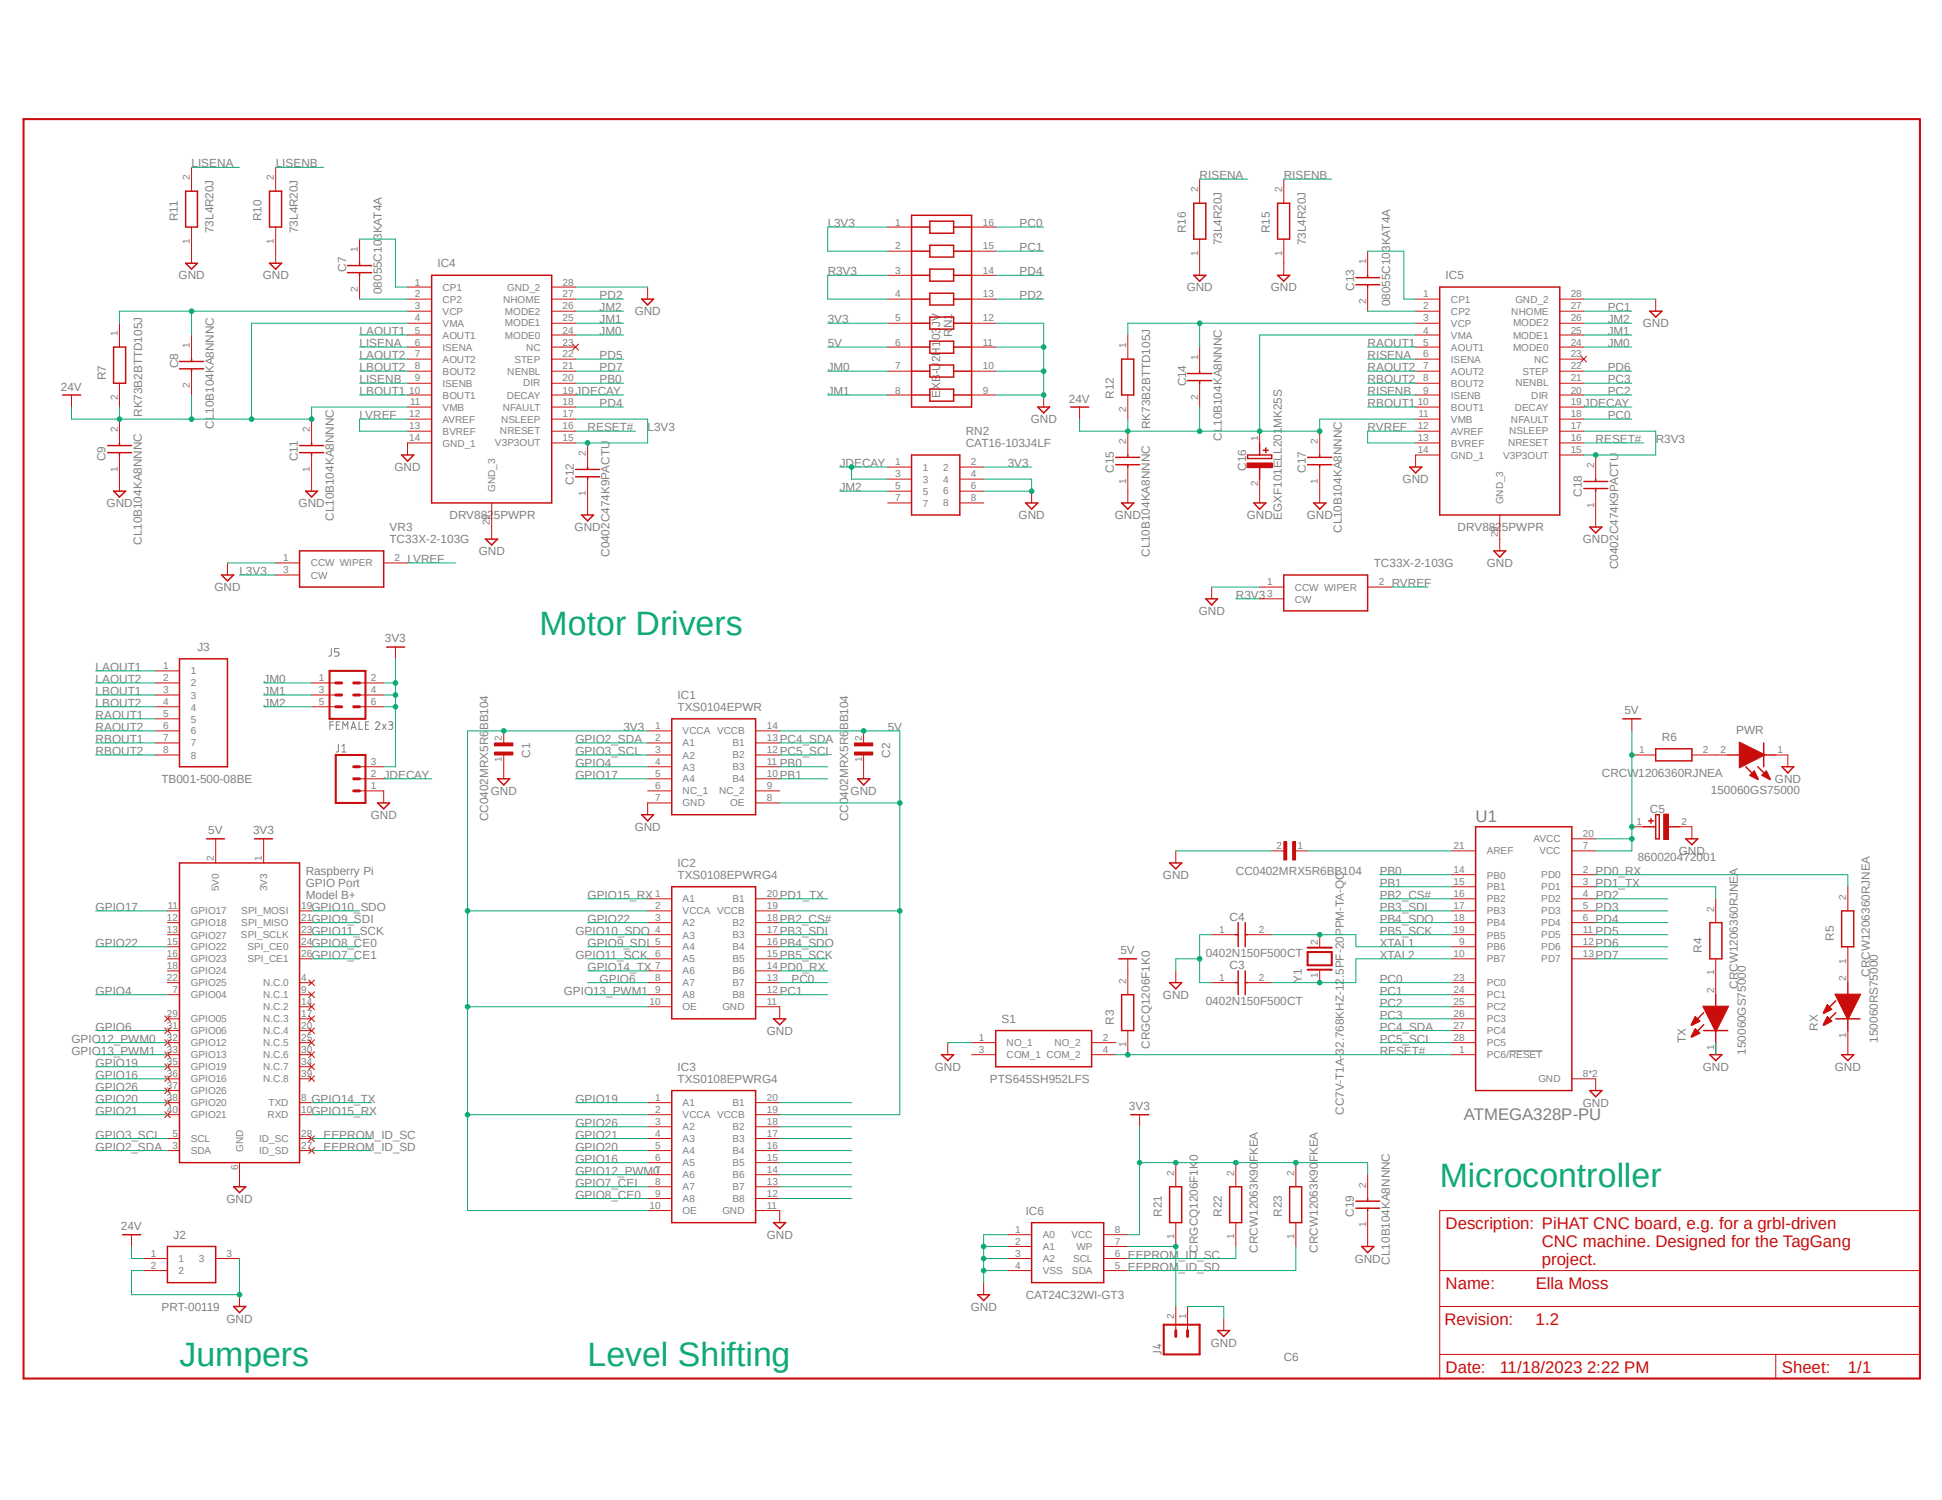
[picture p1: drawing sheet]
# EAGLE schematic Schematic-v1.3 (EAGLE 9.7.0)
DESCRIPTION: Test Description

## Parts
C1  CC0402MRX5R6BB104  [CAPC1005X55N]
C2  CC0402MRX5R6BB104  [CAPC1005X55N]
C3  0402N150F500CT  [CAPC1005X55N]
C4  0402N150F500CT  [CAPC1005X55N]
C5  860020472001  [CAPPRD200W52D500H1250]
C6  CC0402MRX5R6BB104  [CAPC1005X55N]
C7  08055C103KAT4A  [CAPC2012X94N]
C8  CL10B104KA8NNNC  [CAPC1608X90N]
C9  CL10B104KA8NNNC  [CAPC1608X90N]
C11  CL10B104KA8NNNC  [CAPC1608X90N]
C12  C0402C474K9PACTU  [CAPC1005X55N]
C13  08055C103KAT4A  [CAPC2012X94N]
C14  CL10B104KA8NNNC  [CAPC1608X90N]
C15  CL10B104KA8NNNC  [CAPC1608X90N]
C16  EGXF101ELL201MK25S  [CAPPRD500W60D1275H2650]
C17  CL10B104KA8NNNC  [CAPC1608X90N]
C18  C0402C474K9PACTU  [CAPC1005X55N]
C19  CL10B104KA8NNNC  [CAPC1608X90N]
IC1  TXS0104EPWR  [SOP65P640X120-14N]
IC2  TXS0108EPWRG4  [SOP65P640X120-20N]
IC3  TXS0108EPWRG4  [SOP65P640X120-20N]
IC4  DRV8825PWPR  [SOP65P640X120-29N]
IC5  DRV8825PWPR  [SOP65P640X120-29N]
IC6  CAT24C32WI-GT3  [SOIC127P600X175-8N]
J1  CONN_03  [1X03]
J2  PRT-00119  [PRT00119]
J3  TB001-500-08BE  [TB00150008BE]
J4  CONN_02  [1X02]
J5  FEMALE 2x3  CONN_03X2FEMALE  [2X3]
PWR  150060GS75000  [LEDC1608X80N]
R3  CRGCQ1206F1K0  [RESC3116X65N]
R4  CRCW1206360RJNEA  [RESC3216X60N]
R5  CRCW1206360RJNEA  [RESC3216X60N]
R6  CRCW1206360RJNEA  [RESC3216X60N]
R7  RK73B2BTTD105J  [RESC3216X70N]
R10  73L4R20J  [RESC3216X70N]
R11  73L4R20J  [RESC3216X70N]
R12  RK73B2BTTD105J  [RESC3216X70N]
R15  73L4R20J  [RESC3216X70N]
R16  73L4R20J  [RESC3216X70N]
R21  CRGCQ1206F1K0  [RESC3116X65N]
R22  CRCW12063K90FKEA  [RESC3216X60N]
R23  CRCW12063K90FKEA  [RESC3216X60N]
RN1  EXB-U2H103JV  [EXBU2H]
RN2  CAT16-103J4LF  [CAPCAV80P155X320X60-8L]
RX  150060RS75000  [LEDC1608X80N]
S1  PTS645SH952LFS  [PTS645SH952LFS]
TX  150060GS75000  [LEDC1608X80N]
U1  ATMEGA328P-PU  [DIP794W46P254L2967H457Q28B]
VR3  TC33X-2-103G  [TC33X2503E]
VR4  TC33X-2-103G  [TC33X2503E]
X1  RASPI_BOARD_B+_HD  [RASPI_BOARD_B+HAT_DF]
Y1  CC7V-T1A-32.768KHZ-12.5PF-20PPM-TA-QC  [XTAL_CC7V-T1A-32.768KHZ-12.5PF-20PPM-TA-QC]

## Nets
3V3: C1.2 C19.2 IC1.1(VCCA) IC2.2(VCCA) IC2.10(OE) IC3.2(VCCA) IC3.10(OE) IC6.8(VCC) J1.3 J5.2 J5.4 J5.6 R21.2 R22.2 R23.2 RN1.5 RN2.2 X1.1(3V3)
5V: C2.2 C5.1(+) IC1.8(OE) IC1.14(VCCB) IC2.19(VCCB) IC3.19(VCCB) R3.2 R6.1 RN1.6 U1.7(VCC) U1.20(AVCC) X1.2(5V0)
24V: C8.2 C9.2 C11.2 C14.2 C15.2 C16.1(+) C17.2 IC4.4(VMA) IC4.11(VMB) IC5.4(VMA) IC5.11(VMB) J2.1 R7.2 R12.2
EEPROM_ID_SC: IC6.6(SCL) R22.1 X1.28(ID_SC)
EEPROM_ID_SD: IC6.5(SDA) R23.1 X1.27(ID_SD)
GND: C1.1 C2.1 C3.1 C4.1 C5.2(-) C6.2 C9.1 C11.1 C12.1 C15.1 C16.2(-) C17.1 C18.1 C19.1 IC1.7(GND) IC2.11(GND) IC3.11(GND) IC4.14(GND_1) IC4.28(GND_2) IC4.29(GND_3) IC5.14(GND_1) IC5.28(GND_2) IC5.29(GND_3) IC6.1(A0) IC6.2(A1) IC6.3(A2) IC6.4(VSS) J1.1 J2.2 J2.3 J4.1 PWR.1(K) R10.1 R11.1 R15.1 R16.1 RN1.9 RN1.10 RN1.11 RN1.12 RN2.4 RN2.6 RX.1(K) S1.1(NO_1) TX.1(K) U1.8(GND) U1.22(GND) VR3.1(CCW) VR4.1(CCW) X1.6(GND)
GPIO2_SDA: IC1.2(A1) X1.3(SDA)
GPIO3_SCL: IC1.3(A2) X1.5(SCL)
GPIO4: IC1.4(A3) X1.7(GPIO04)
GPIO6: IC2.8(A7) X1.31(GPIO06)
GPIO7_CE1: X1.26(SPI_CE1)
GPIO7_CEI: IC3.8(A7)
GPIO8_CE0: IC3.9(A8) X1.24(SPI_CE0)
GPIO9_SDI: IC2.5(A4) X1.21(SPI_MISO)
GPIO10_SDO: IC2.4(A3) X1.19(SPI_MOSI)
GPIO11_SCK: IC2.6(A5) X1.23(SPI_SCLK)
GPIO12_PWM0: IC3.7(A6) X1.32(GPIO12)
GPIO13_PWM1: IC2.9(A8) X1.33(GPIO13)
GPIO14_TX: IC2.7(A6) X1.8(TXD)
GPIO15_RX: IC2.1(A1) X1.10(RXD)
GPIO16: IC3.6(A5) X1.36(GPIO16)
GPIO17: IC1.5(A4) X1.11(GPIO17)
GPIO19: IC3.1(A1) X1.35(GPIO19)
GPIO20: IC3.5(A4) X1.38(GPIO20)
GPIO21: IC3.4(A3) X1.40(GPIO21)
GPIO22: IC2.3(A2) X1.15(GPIO22)
GPIO26: IC3.3(A2) X1.37(GPIO26)
JDECAY: IC4.19(DECAY) IC5.19(DECAY) J1.2 RN2.1 RN2.3
JM0: IC4.24(MODE0) IC5.24(MODE0) J5.1 RN1.7
JM1: IC4.25(MODE1) IC5.25(MODE1) J5.3 RN1.8
JM2: IC4.26(MODE2) IC5.26(MODE2) J5.5 RN2.5
L3V3: C12.2 IC4.15(V3P3OUT) IC4.17(NSLEEP) RN1.1 RN1.2 VR3.3(CW)
LAOUT1: IC4.5(AOUT1) J3.1
LAOUT2: IC4.7(AOUT2) J3.2
LBOUT1: IC4.10(BOUT1) J3.3
LBOUT2: IC4.8(BOUT2) J3.4
LISENA: IC4.6(ISENA) R11.2
LISENB: IC4.9(ISENB) R10.2
LVREF: IC4.12(AVREF) IC4.13(BVREF) VR3.2(WIPER)
N$1: C13.1 IC5.1(CP1)
N$2: R5.1 RX.2(A)
N$3: PWR.2(A) R6.2
N$4: C6.1 U1.21(AREF)
N$5: C7.1 IC4.1(CP1)
N$6: C7.2 IC4.2(CP2)
N$7: C13.2 IC5.2(CP2)
N$8: C8.1 IC4.3(VCP) R7.1
N$9: C14.1 IC5.3(VCP) R12.1
N$10: R4.1 TX.2(A)
N$11: IC6.7(WP) J4.2 R21.1
N$12: IC3.12(B8)
N$13: IC3.13(B7)
N$14: IC3.14(B6)
N$15: IC3.15(B5)
N$16: IC3.16(B4)
N$17: IC3.17(B3)
N$18: IC3.18(B2)
N$19: IC3.20(B1)
PB0: IC1.11(B3) IC4.20(DIR) U1.14(PB0)
PB1: IC1.10(B4) U1.15(PB1)
PB2_CS#: IC2.18(B2) U1.16(PB2)
PB3_SDI: IC2.17(B3) U1.17(PB3)
PB4_SDO: IC2.16(B4) U1.18(PB4)
PB5_SCK: IC2.15(B5) U1.19(PB5)
PC0: IC2.13(B7) IC5.18(NFAULT) RN1.16 U1.23(PC0)
PC1: IC2.12(B8) IC5.27(NHOME) RN1.15 U1.24(PC1)
PC2: IC5.20(DIR) U1.25(PC2)
PC3: IC5.21(NENBL) U1.26(PC3)
PC4_SDA: IC1.13(B1) U1.27(PC4)
PC5_SCL: IC1.12(B2) U1.28(PC5)
PD0_RX: IC2.14(B6) R5.2 U1.2(PD0)
PD1_TX: IC2.20(B1) R4.2 U1.3(PD1)
PD2: IC4.27(NHOME) RN1.13 U1.4(PD2)
PD3: U1.5(PD3)
PD4: IC4.18(NFAULT) IC4.22(STEP) RN1.14 U1.6(PD4)
PD5: U1.11(PD5)
PD6: IC5.22(STEP) U1.12(PD6)
PD7: IC4.21(NENBL) U1.13(PD7)
R3V3: C18.2 IC5.15(V3P3OUT) IC5.17(NSLEEP) RN1.3 RN1.4 VR4.3(CW)
RAOUT1: IC5.5(AOUT1) J3.5
RAOUT2: IC5.7(AOUT2) J3.6
RBOUT1: IC5.10(BOUT1) J3.7
RBOUT2: IC5.8(BOUT2) J3.8
RESET#: IC4.16(NRESET) IC5.16(NRESET) R3.1 S1.4(COM_2) U1.1(PC6/!RESET)
RISENA: IC5.6(ISENA) R16.2
RISENB: IC5.9(ISENB) R15.2
RVREF: IC5.12(AVREF) IC5.13(BVREF) VR4.2(WIPER)
XTAL1: C4.2 U1.9(PB6) Y1.2
XTAL2: C3.2 U1.10(PB7) Y1.1
Unconnected: IC1.6(NC_1) IC1.9(NC_2) IC4.23(NC) IC5.23(NC) RN2.7 RN2.8 S1.2(NO_2) S1.3(COM_1) X1.4(N.C.0) X1.9(N.C.1) X1.12(GPIO18) X1.13(GPIO27) X1.14(N.C.2) X1.16(GPIO23) X1.17(N.C.3) X1.18(GPIO24) X1.20(N.C.4) X1.22(GPIO25) X1.25(N.C.5) X1.29(GPIO05) X1.30(N.C.6) X1.34(N.C.7) X1.39(N.C.8)

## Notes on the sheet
- Motor Drivers
- Microcontroller
- Jumpers | Level Shifting

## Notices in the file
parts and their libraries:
SparkFun-Connectors: Licensing: Creative Commons ShareAlike 4.0 International - https://creativecommons.org/licenses/by-sa/4.0
